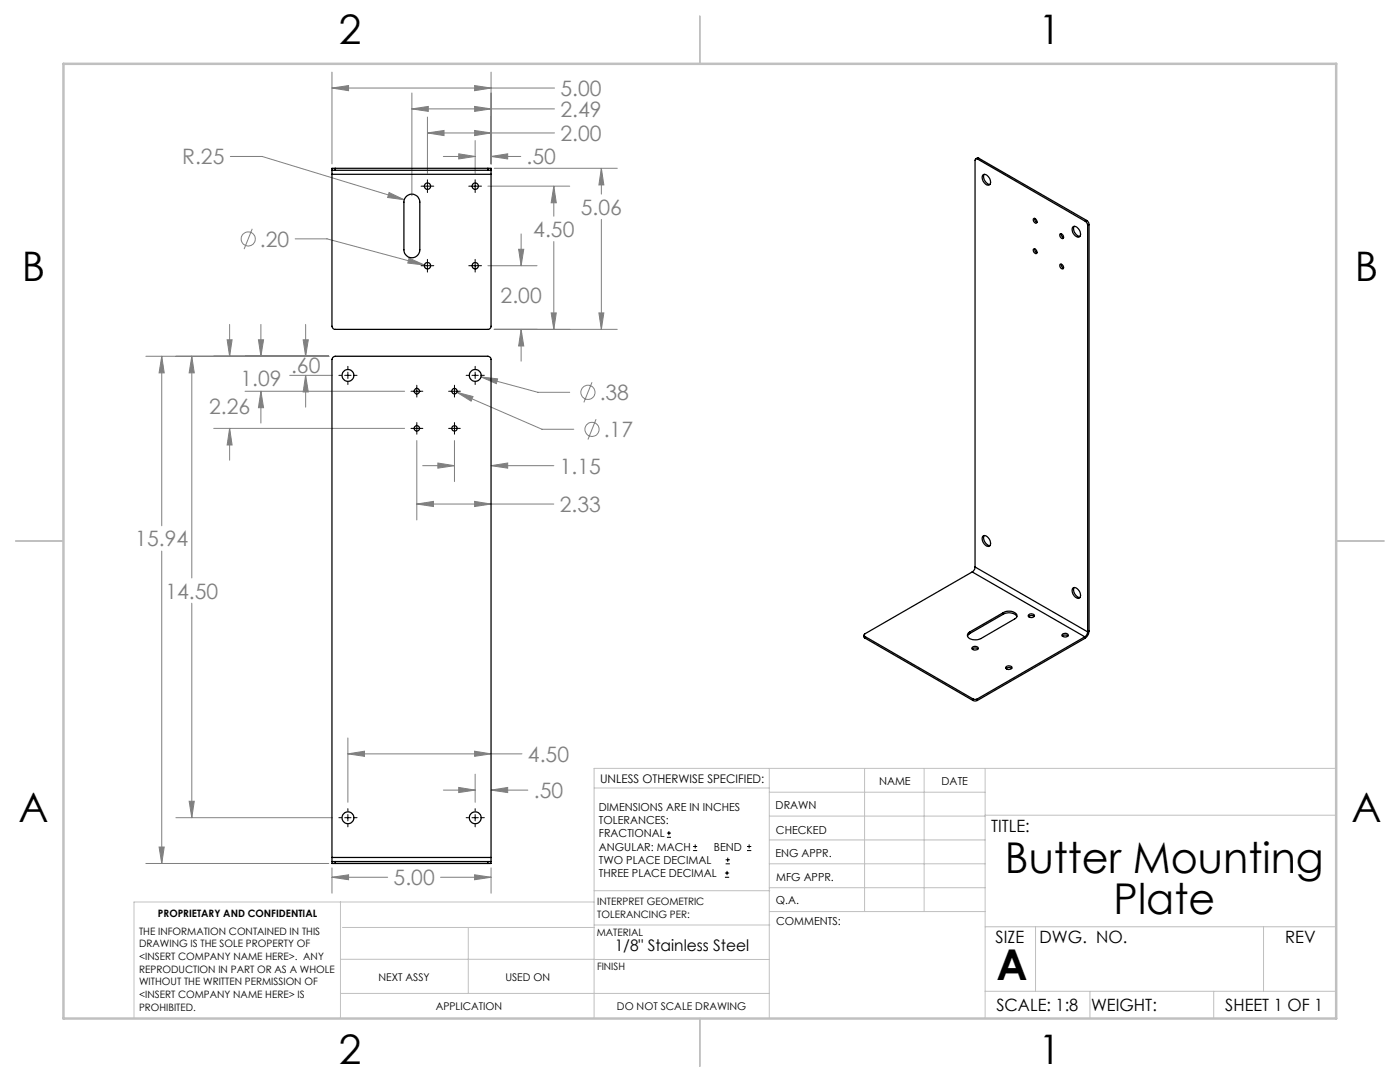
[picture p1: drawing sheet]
<svg xmlns="http://www.w3.org/2000/svg" width="279mm" height="216mm" viewBox="0 0 279 216" stroke-linecap="round" stroke-linejoin="round" font-family="sans-serif">
<g fill="none" stroke="#808080" stroke-width=".2">
<path d="M66.3 17.6l3.3-.5v1zM66.3 14.4v18.3M66.3 17.6h44.4M82.2 18.6v20.5M94.7 17.1l3.3 .5-3.3 .5zM98 14.4v18.3M46 31.2h6.3l28.4 8.7M77.6 38.4l3.1 1.5-3.3-.5zM82.2 21.7l3.3-.5v1zM82.2 21.7h28.5M85.3 26.5l3.3-.5v1.1zM85.3 23.4v11.2"/>
<path d="M85.3 26.5h25.4M88.5 31.2h6.3M91.5 30.7l3.3 .5-3.3 .5zM94.7 26l3.3 .5-3.3 .6zM94.7 21.2l3.3 .5-3.3 .5zM94.8 28v6.6M97.4 37.1h16.3M98 31.2l3.3-.5v1zM98 31.2h5.9M98.6 33.6h24.6M110.5 37.1l.5 3.4h-1zM110.5 37.1v6"/>
<path d="M120 33.6l.5 3.3h-1zM120 33.6v5.1M50.3 45.6l-1.6 4.1M58.9 47.7h6.4l19.4 5.2M81.6 51.5l3.1 1.4-3.3-.4zM97.4 53h9.8M103.5 49.7h1l-.5 3.3zM104 46.7v6.3M110.5 48.2v17.5M120 43.8v21.9M29.1 71.1h36.5M32.3 71.1l.5 3.3h-1z"/>
<path d="M32.3 71.1v33.8M38.3 71.1l.5 3.3h-1.1zM38.3 71.1v44.2M45.3 67.8h1l-.5 3.3zM45.8 64.7v6.4M48.9 78.1h31.9M51.6 67.8h1l-.5 3.3zM52.1 78.1l.5 3.3h-1zM52.1 64.7v6.4M52.1 78.1v6.3M57.8 74.9h8.6M60.5 67.8h1l-.5 3.3z"/>
<path d="M61 74.9l.5 3.3h-1zM61 64.7v6.4M61 74.9v6.3M91.2 78.3l3.2 .8-.4 .9zM91.2 78.3l17 7.4h6.3M96 75.2l3.3 .4-.2 1zM96 75.2l11.4 3.1h6.3M98.6 65.7h24.6M104 65.7l.5 3.3h-1zM104 65.7v6.4M110 62.4h1l-.5 3.3zM118.1 76.3l-1.6 4"/>
<path d="M119.5 62.4h1l-.5 3.3zM42.7 85.5h38.1M45.8 85.5l.5 3.3h-1zM45.8 85.5v6.3M83.2 87.9v15.9M84.3 92.9h6.4M87.4 92.4l3.3 .5-3.3 .5zM90.7 87.9v8.2M98 92.9l3.3-.5v1zM98 92.9h12.5M119 83.6l-1.7 4.1M32.3 110v62.3"/>
<path d="M83.2 100.6l3.3-.6v1.1zM83.2 100.6h27.3M94.7 100l3.3 .6-3.3 .5zM38.3 120.4v42.8M37.7 159.9h1.1l-.5 3.3zM69.4 150.4l3.3-.5v1zM69.4 147.2v12.9M69.4 150.4h34.8M88.5 157.7h6.3M91.5 157.1l3.3 .6-3.3 .5zM94.7 149.9l3.3 .5-3.3 .5zM94.8 154.5v5.6"/>
<path d="M98 157.7l3.3-.6v1.1zM98 157.7h7.3M29.1 172.3h36.5M31.8 169h1l-.5 3.3zM35.1 163.2h31.3M66.3 175l3.3-.4v.9zM66.3 173.2v5M66.3 175h11.1M87.9 175h10.1M94.7 174.6l3.3 .4-3.3 .5zM98 173.2v5"/>
<circle cx="49.5" cy="47.7" r="1.4"/>
<circle cx="117.3" cy="78.3" r="1.41"/>
<circle cx="118.1" cy="85.7" r="1.42"/>
</g>
<g fill="none" stroke="#000" stroke-width=".2">
<path d="M84 37.1h2.6M85.3 35.9v2.5M93.6 37.1h2.5M94.8 35.9v2.5M84 53h2.6M85.3 51.8v2.5M93.6 53h2.5M94.8 51.8v2.5M67.6 74.9h.6M68.8 74.9h1.3M69.4 73.1v.5M69.4 74.3v1.2"/>
<path d="M69.4 76.2v.5M70.7 74.9h.6M82 78.1h2.4M83.2 76.9v2.3M89.5 78.1h2.4M90.7 76.9v2.3M93 74.9h.6M94.2 74.9h1.3M94.8 73.1v.5M94.8 74.3v1.2M94.8 76.2v.5M96.1 74.9h.6"/>
<path d="M82 85.5h2.4M83.2 84.3v2.3M89.5 85.5h2.4M90.7 84.3v2.3M67.6 163.2h.6M68.8 163.2h1.3M69.4 161.4v.5M69.4 162.5v1.3M69.4 164.4v.6M70.7 163.2h.6M93 163.2h.6M94.2 163.2h1.3"/>
<path d="M94.8 161.4v.5M94.8 162.5v1.3M94.8 164.4v.6M96.1 163.2h.6M133.1 167.1h.8M133.1 166.2h.8M133.5 165.8v.9M138.3 169.7h.8M138.3 168.9h.8M138.7 168.5v.8M144.7 175h.8M144.7 174.2h.8"/>
<path d="M144.8 172.4h.9M144.8 171.6h.9M145.1 173.8v.8M145.2 171.1v.9M149.1 169.7h.8M149.1 168.9h.8M149.5 168.5v.8"/>
</g>
<g fill="none" stroke="#c0c0c0" stroke-width=".2">
<path d="M118.6 157.2h34.9M153.5 153.3v49.9M153.5 158.1h43.1M172.5 153.3v28.6M184.4 153.3v28.6M196.6 153.3v49.9M266.7 153.3h-148.1v49.9M67.9 180v23.2M118.6 180h-91.9v23.2M118.6 177.7h35M153.5 167.6h43.1M153.5 162.8h43.1"/>
<path d="M153.5 172.4h43.1M153.5 177.1h43.1M196.6 162.7h70.1M67.9 198.2h85.6M67.9 191.4l85.6 .1M68.3 185.1h50.3M93.5 185.1v13.1M118.6 184.6h35M153.6 181.9h43M196.6 197.8h70.1M196.6 184.9h70.1M206.7 184.9v12.9"/>
<path d="M217.5 197.8v5.4M242.2 197.8v5.4M252.2 184.9v12.9"/>
</g>
<path d="M139.7 3.2v9.5M3.1 107.9h9.6M266.7 107.9h9.5M139.7 203.2v9.6" fill="none" stroke="#c0c0c0" stroke-width=".25"/>
<path d="M12.7 12.7h254v190.5h-254z" fill="none" stroke="#c0c0c0" stroke-width=".5"/>
<path d="M66.3 175l3.3-.4v.9zM94.7 174.6l3.3 .4-3.3 .5zM32.3 71.1l.5 3.3h-1zM31.8 169h1l-.5 3.3zM98 92.9l3.3-.5v1zM87.4 92.4l3.3 .5-3.3 .5zM94.7 100l3.3 .6-3.3 .5zM83.2 100.6l3.3-.6v1.1zM60.5 67.8h1l-.5 3.3zM61 74.9l.5 3.3h-1zM51.6 67.8h1l-.5 3.3zM52.1 78.1l.5 3.3h-1zM45.3 67.8h1l-.5 3.3zM45.8 85.5l.5 3.3h-1zM38.3 71.1l.5 3.3h-1.1zM37.7 159.9h1.1l-.5 3.3zM94.7 149.9l3.3 .5-3.3 .5zM69.4 150.4l3.3-.5v1zM98 157.7l3.3-.6v1.1zM91.5 157.1l3.3 .6-3.3 .5zM96 75.2l3.1 1.4 .2-1zM91.2 78.3l2.8 1.7 .4-.9zM98 31.2l3.3-.5v1zM91.5 30.7l3.3 .5-3.3 .5zM94.7 26l3.3 .5-3.3 .6zM85.3 26.5l3.3-.5v1.1zM94.7 21.2l3.3 .5-3.3 .5zM82.2 21.7l3.3-.5v1zM94.7 17.1l3.3 .5-3.3 .5zM66.3 17.6l3.3-.5v1zM120 33.6l.5 3.3h-1zM119.5 62.4h1l-.5 3.3zM81.6 51.5l-.2 1 3.3 .4zM104 65.7l.5 3.3h-1zM103.5 49.7h1l-.5 3.3zM110 62.4h1l-.5 3.3zM110.5 37.1l.5 3.4h-1zM77.6 38.4l-.2 1 3.3 .5z" fill="#808080"/>
<g fill="none" stroke="#000" stroke-width=".25">
<path d="M66.3 34h.6M66.3 34v.8M66.3 34.8v30.3a.66 .66 0 0 0 .6 .6h30.5a.6 .6 0 0 0 .6-.6v-30.3M66.3 34.8h31.7M66.9 33.6h-.6v.4M66.9 33.6v.4M66.9 34h30.5M66.9 33.6h30.5M81 39.3a1.58 1.58 0 0 1 1.7-.5 1.58 1.58 0 0 1 1.1 1.5v9.5a1.59 1.59 0 0 1-1.6 1.6 1.59 1.59 0 0 1-1.6-1.6v-9.5zM97.4 34h.6M97.4 33.6h.6v.4M97.4 33.6v.4"/>
<path d="M98 34v.8M195.1 31.7a.3 .3 0 0 0-.4 0 .3 .3 0 0 0-.1 .3v81.1M195.1 31.7l21.5 12.5M195.3 31.6l-.2-.1-.4 .2M195.3 31.6l-.2 .1M195.3 31.6l21.6 12.4M196.1 35l.2-.1a1.36 1.36 0 0 1 1.1 2 1.43 1.43 0 0 1-1.3-1.9zM196.4 34.8a1.49 1.49 0 0 0 1.2 2M206.2 49.7a.51 .51 0 0 1 .6 .3 .51 .51 0 0 1-.1 .6l-.4-.3zM206.3 43.6a.55 .55 0 0 1 .6 .3 .55 .55 0 0 1-.2 .7l-.4-.4-.1-.3zM206.5 43.6l.1 .5 .3 .3M206.5 49.6l.1 .5 .3 .3"/>
<path d="M211.6 46.6a.56 .56 0 0 1 .6 .4 .56 .56 0 0 1-.2 .6l-.4-.3-.1-.4zM211.6 52.7a.64 .64 0 0 1 .6 1 .64 .64 0 0 1-.6-1zM211.8 46.6l.1 .5 .3 .3M211.8 52.7l.1 .5 .3 .3M214.1 45.3l.1-.1a1.36 1.36 0 0 1 1.2 2.1 1.43 1.43 0 0 1-1.3-2zM214.4 45.2a1.49 1.49 0 0 0 1.1 2M216.6 44.2l.4 .4 .1 .3M216.9 44l.4 .5v.3M216.9 44l-.3 .2M217.1 44.9v81.2M217.3 44.8l-.2 .1M217.3 44.8v81.1"/>
<path d="M194 114.1l-21.4 12.4a.27 .27 0 0 0-.2 .2 .27 .27 0 0 0 .2 .3M194 114.1l22.5 13M194.6 113.1a1.11 1.11 0 0 1-.6 1M194.6 113.1l22.5 13M196.1 107l.2-.1a1.36 1.36 0 0 1 1.1 2.1 1.43 1.43 0 0 1-1.3-2zM196.4 106.9a1.49 1.49 0 0 0 1.2 2M214.1 117.4l.1-.1a1.36 1.36 0 0 1 1.2 2 1.43 1.43 0 0 1-1.3-1.9zM214.4 117.2a1.49 1.49 0 0 0 1.1 2M172.4 126.8v.3l.2 .2M172.6 127l21.6 12.5M172.6 127v.3M172.6 127.3l21.6 12.5"/>
<path d="M193.5 126.4l-.4 .5M193.5 126.1v.3M194 129.2a.73 .73 0 0 1 1.2 .2 .7 .7 0 0 1-.7 .3 .7 .7 0 0 1-.5-.5zM194 129.5l.5-.2 .7 .2M194.2 139.5l.3 .1 .6-.1M194.2 139.8l.3 .1 .6-.1M194.2 139.5v.3M195.1 139.5v.3M200.2 122.2a1.97 1.97 0 0 1 2.8 .6 .66 .66 0 0 1-.5 .7l-6.7 3.9a1.96 1.96 0 0 1-2.7-.5v-.4l.4-.4M200.2 122.6a2.04 2.04 0 0 1 2.7 .4M200.2 122.2l-6.7 3.9M200.2 122.2v.4"/>
<path d="M200.2 122.6l-6.7 3.8M200.8 133.4l.6-.2 .5 .2M200.8 133a.69 .69 0 0 1 1.2 .3 .71 .71 0 0 1-1.3-.2zM205.2 123l.7-.2 .5 .2M205.3 122.7a.67 .67 0 0 1 1.1 .2 .71 .71 0 0 1-1.2-.1zM212 126.9l.4-.2 .7 .2M212.1 126.5a.67 .67 0 0 1 1.1 .3 .71 .71 0 0 1-1.3-.2zM216.5 127.1l-21.4 12.4M216.5 127.1v.3M216.5 127.4l-21.4 12.4M217.1 126.1l-.3 .7-.3 .3M217.3 125.9a1.88 1.88 0 0 1-.8 1.5"/>
<path d="M217.3 125.9l-.2 .2M66.3 171.9v.4h.6M66.3 171.9h.6M66.3 171.1v.8M66.3 171.1v-99.4l.1-.3 .5-.3h30.5a.66 .66 0 0 1 .6 .6v99.4M66.3 171.1h31.7M66.9 171.9v.4M66.9 172.3h30.5M66.9 171.9h30.5M97.4 171.9h.6M97.4 171.9v.4M98 171.9v.4h-.6"/>
<path d="M98 171.1v.8"/>
<circle cx="85.3" cy="37.1" r=".63"/>
<circle cx="94.8" cy="37.1" r=".63"/>
<circle cx="85.3" cy="53" r=".63"/>
<circle cx="94.8" cy="53" r=".63"/>
<circle cx="69.4" cy="74.9" r="1.19"/>
<circle cx="83.2" cy="78" r=".54"/>
<circle cx="90.7" cy="78" r=".54"/>
<circle cx="94.8" cy="74.9" r="1.19"/>
<circle cx="83.2" cy="85.5" r=".54"/>
<circle cx="90.7" cy="85.5" r=".54"/>
<circle cx="69.4" cy="163.2" r="1.19"/>
<circle cx="94.8" cy="163.2" r="1.19"/>
</g>
<g font-size="8.5">
<text x="200.6" y="174.2">Butter Mounting</text>
<text x="222.3" y="182.3">Plate</text>
<text x="198.9" y="195.5">A</text>
</g>
<g font-size="8.1">
<text x="67.6" y="8.9">2</text>
<text x="207.3" y="8.9">1</text>
<text x="4.4" y="56.2">B</text>
<text x="270.4" y="56.2">B</text>
<text x="3.7" y="164.1">A</text>
<text x="269.7" y="164.1">A</text>
<text x="67.6" y="212.4">2</text>
<text x="207.3" y="212.4">1</text>
</g>
<g font-size="4.2" fill="#808080">
<text x="111.9" y="23.3">2.49</text>
<text x="111.9" y="19.2">5.00</text>
<text x="111.9" y="28.1">2.00</text>
<text x="36.4" y="32.8">R.25</text>
<text x="105.1" y="32.8">.50</text>
<text x="106.4" y="47.3">4.50</text>
<text x="115.9" y="42.8">5.06</text>
<text x="51.9" y="49.2">.20</text>
<text x="99.9" y="60.5">2.00</text>
<text x="48" y="77">1.09</text>
<text x="58.1" y="74.5">.60</text>
<text x="41.7" y="82.6">2.26</text>
<text x="119.7" y="79.8">.38</text>
<text x="120.5" y="87.2">.17</text>
<text x="111.7" y="94.5">1.15</text>
<text x="111.7" y="102.1">2.33</text>
<text x="27" y="109">15.94</text>
<text x="33" y="119.4">14.50</text>
<text x="105.4" y="152">4.50</text>
<text x="106.5" y="159.2">.50</text>
<text x="78.6" y="176.6">5.00</text>
</g>
<g font-size="3.4">
<text x="197.8" y="166">TITLE:</text>
<text x="198.7" y="188.1">SIZE</text>
<text x="207.5" y="188.1">DWG. NO.</text>
<text x="256.5" y="188.2">REV</text>
<text x="198.8" y="201.7">SCALE: 1:8</text>
<text x="217.7" y="201.8">WEIGHT:</text>
<text x="244.5" y="201.7">SHEET 1 OF 1</text>
</g>
<text font-size="3.2" x="122.7" y="189.8">1/8&quot; Stainless Steel</text>
<text font-size="2.4" x="119.8" y="156.2">UNLESS OTHERWISE SPECIFIED:</text>
<g font-size="2.2">
<text x="119.5" y="161.8">DIMENSIONS ARE IN INCHES</text>
<text x="154.8" y="161.4">DRAWN</text>
<text x="175.4" y="156.6">NAME</text>
<text x="187.9" y="156.7">DATE</text>
<text x="119.5" y="164.4">TOLERANCES:</text>
<text x="119.5" y="167.1">FRACTIONAL</text>
<text x="154.9" y="166.3">CHECKED</text>
<text x="119.5" y="169.7">ANGULAR: MACH</text>
<text x="119.5" y="172.4">TWO PLACE DECIMAL</text>
<text x="142.5" y="169.7">BEND</text>
<text x="154.8" y="171">ENG APPR.</text>
<text x="119.5" y="175">THREE PLACE DECIMAL</text>
<text x="154.9" y="175.7">MFG APPR.</text>
<text x="154.9" y="180.4">Q.A.</text>
<text x="154.9" y="184.6">COMMENTS:</text>
</g>
<g font-size="2.1">
<text x="75.5" y="195.7">NEXT ASSY</text>
<text x="100.9" y="195.7">USED ON</text>
<text x="86.9" y="201.5">APPLICATION</text>
<text x="123.1" y="201.6">DO NOT SCALE DRAWING</text>
</g>
<g font-size="2">
<text x="31.5" y="182.9">PROPRIETARY AND CONFIDENTIAL</text>
<text x="119.2" y="180.6">INTERPRET GEOMETRIC</text>
<text x="119.2" y="183.1">TOLERANCING PER:</text>
<text x="27.8" y="186.5">THE INFORMATION CONTAINED IN THIS</text>
<text x="27.8" y="189">DRAWING IS THE SOLE PROPERTY OF</text>
<text x="27.8" y="191.6">&lt;INSERT COMPANY NAME HERE&gt;. ANY</text>
<text x="119.1" y="186.7">MATERIAL</text>
<text x="27.8" y="194.1">REPRODUCTION IN PART OR AS A WHOLE</text>
<text x="27.8" y="196.6">WITHOUT THE WRITTEN PERMISSION OF</text>
<text x="119.1" y="193.5">FINISH</text>
<text x="27.8" y="199.1">&lt;INSERT COMPANY NAME HERE&gt; IS</text>
<text x="27.8" y="201.7">PROHIBITED.</text>
</g>
</svg>
